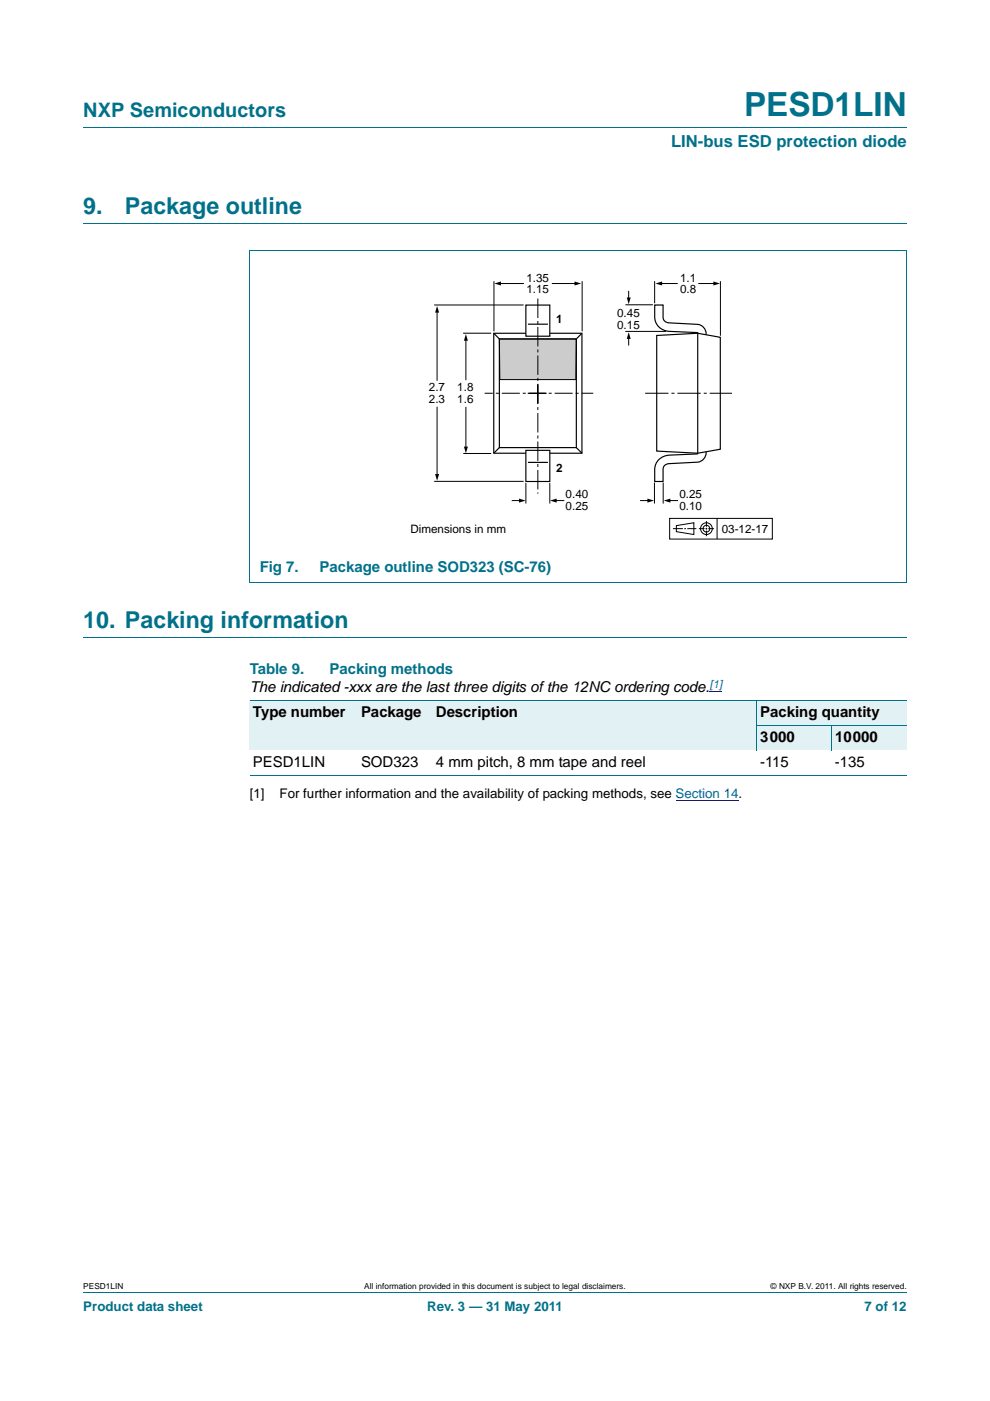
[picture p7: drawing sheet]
<svg xmlns="http://www.w3.org/2000/svg" width="210mm" height="297mm" viewBox="0 0 210 297" stroke-linecap="round" stroke-linejoin="round" font-family="sans-serif">
<path d="M17.7 27h174.6M17.7 47.4h174.6M52.9 53.1h139.4M53 53.1v70.3M192.3 53.1v70.3l-139.4 .1M17.7 135.1h174.6M17.7 273.9h174.6" fill="none" stroke="#00718a" stroke-width=".21"/>
<path d="M143.3 169.8h13.3" fill="none" stroke="#00f" stroke-width=".21"/>
<path d="M81.1 57.3h83.1v57.3h-83.1z" fill="none" stroke="#fff" stroke-width=".21"/>
<g fill="none" stroke="#000" stroke-width=".21">
<path d="M92.1 64.7h19M92.7 66v14.7M98.2 70.6h6M98.8 72v8.6M106 60.1h5.1M117 60.1h5.1M133.3 61.7v1.7M133.3 71.6v1.7M140.2 60.1h3.6M148.1 60.1h3.5M92.7 86.2v14.6M98.3 96.1h5.9"/>
<path d="M98.8 86.3v8.7M92.1 102.1h19M108.5 106.1h1.9M117.8 106.1h1.9M135.8 106.1h1.8M141.9 106.1h1.9M142 109.9h21.8v4.4h-21.8zM142.7 112.1h2.1M143.5 111.4l3.7-.6v2.5l-3.7-.6zM145.1 112.1h.4M145.8 112.1h1.9M148.2 112.1h1.2"/>
<path d="M149.7 112.1h.3M149.8 110.5v1.2M149.8 111.9v.4M149.8 112.5v1.2M150.2 112.1h1.2M152.1 109.9v4.4"/>
<circle cx="149.8" cy="112.1" r=".71"/>
<circle cx="149.8" cy="112.1" r="1.24"/>
</g>
<g fill="#000">
<path d="M104.8 60.1l1.5-.4v.8zM121.9 59.7l1.4 .4-1.4 .4zM139 60.1l1.4-.4v.8zM151.3 59.7l1.4 .4-1.4 .4zM92.7 64.9l.4 1.4h-.8zM98.8 70.8l.4 1.4h-.8zM132.9 63.1h.9l-.5 1.4zM133.3 70.4l.5 1.5h-.9zM98.4 94.7h.8l-.4 1.4zM92.3 100.5h.8l-.4 1.4zM110.1 105.7l1.4 .4-1.4 .5zM116.7 106.1l1.4-.4v.9z"/>
<path d="M137.3 105.7l1.4 .4-1.4 .5zM140.8 106.1l1.4-.4v.9z"/>
</g>
<path d="M136.8 83.4h18.5" fill="none" stroke="#000" stroke-width=".21" stroke-dasharray="4.9 .6 .6 .6" stroke-linecap="butt"/>
<path d="M105.9 71.9h16.3l-.1 8.6h-16.1z" fill="#ccc" stroke="#000" stroke-width=".21"/>
<g fill="none" stroke="#000" stroke-width=".25">
<path d="M104.7 70.7l1.2 1.2M105.9 71.9h16.3v23h-16.3zM111.5 70.7h-6.8v25.4h6.8M111.5 64.7h5.1v6.6h-5.1zM112 68.7h4.2M116.6 70.7h6.8v25.4h-6.8M123.4 70.7l-1.2 1.2M139.3 71.1l8.7-.4 4.8 .8v23.8l-4.8 .8-8.7-.5zM148 70.7v25.4M148 70.7l-.1-.2-6-.2a3.1 3.1 0 0 1-3-3.1v-2.5h1.7v2.5a1.18 1.18 0 0 0 1.2 1.2l6.2 .4a2.04 2.04 0 0 1 1.8 2.2M105.9 94.9l-1.2 1.2M111.5 95.5h5.1v6.6h-5.1z"/>
<path d="M112 98h4.2M122.2 94.9l1.2 1.2M149.8 95.8a2.05 2.05 0 0 1-1.8 2.2l-6.2 .3a1.21 1.21 0 0 0-1.2 1.2v2.6h-1.7a5.3 5.3 0 0 1 .6-4.4 3.4 3.4 0 0 1 2.4-1.2l6-.3 .1-.1"/>
</g>
<path d="M104.8 59.7v10.5M123.5 59.7v10.5M138.9 59.7v4.5M152.8 59.7v11.4M132.7 70.3h8.5M132.7 64.6h5.7M111.5 102.4v4.3M116.6 102.4v4.3M138.8 102.4v4.3M140.7 102.4v4.3" fill="none" stroke="#000" stroke-width=".21"/>
<path d="M111.9 83.4h13.9M116 83.4h-13.2" fill="none" stroke="#000" stroke-width=".21" stroke-dasharray="3.8 .6 .6 .6" stroke-linecap="butt"/>
<path d="M114.1 85.5v-22.3M114.1 81.5v23.2" fill="none" stroke="#000" stroke-width=".21" stroke-dasharray="4.1 .6 .6 .6" stroke-linecap="butt"/>
<path d="M150.5 146.5h2.7" fill="none" stroke="#00f" stroke-width=".21"/>
<g fill="#e2f1f4">
<path d="M53 148.5h22.9v10.6h-22.9z"/>
<path d="M75.9 148.5h15.9v10.6h-15.9z"/>
<path d="M91.8 148.5h68.7v10.6h-68.7z"/>
<path d="M160.5 148.5h31.8v5.3h-31.8z"/>
<path d="M160.5 153.8h15.9v5.3h-15.9z"/>
<path d="M176.4 153.8h15.9v5.3h-15.9z"/>
</g>
<path d="M53 148.5h139.3M160.5 153.8h31.8M160.5 148.5v10.6M176.4 153.8v5.3M53 164.4h139.3" fill="none" stroke="#00718a" stroke-width=".21"/>
<text font-size="7" fill="#00718a" x="157.8" y="24.6">PESD1LIN</text>
<g font-size="4.9" fill="#00718a">
<text x="17.7" y="45.4">9.</text>
<text x="26.5" y="45.4">Package outline</text>
<text x="17.7" y="133.1">10. Packing information</text>
</g>
<text font-size="4.2" fill="#00718a" x="17.7" y="24.9">NXP Semiconductors</text>
<text font-size="3.5" fill="#00718a" x="142.3" y="31.1">LIN-bus ESD protection diode</text>
<g font-size="3.2" fill="#00718a">
<text x="55.1" y="121.3">Fig 7.</text>
<text x="67.8" y="121.3">Package outline SOD323 (SC-76)</text>
<text x="53" y="142.9">Table 9.</text>
<text x="69.9" y="142.9">Packing methods</text>
</g>
<g font-size="3.2">
<text x="53" y="146.7">The indicated -xxx are the last three digits of the 12NC ordering code.</text>
<text x="53.7" y="152">Type number</text>
<text x="76.6" y="152">Package</text>
<text x="92.5" y="152">Description</text>
<text x="161.2" y="152">Packing quantity</text>
<text x="161.2" y="157.3">3000</text>
<text x="177.1" y="157.3">10000</text>
<text x="53.7" y="162.6">PESD1LIN</text>
<text x="76.6" y="162.6">SOD323</text>
<text x="92.5" y="162.6">4 mm pitch, 8 mm tape and reel</text>
<text x="161.2" y="162.6">-115</text>
<text x="177.1" y="162.6">-135</text>
</g>
<g font-size="2.8">
<text x="53" y="169.1">[1]</text>
<text x="59.3" y="169.1">For further information and the availability of packing methods, see Section 14.</text>
</g>
<g font-size="2.8" fill="#00718a">
<text x="17.7" y="277.9">Product data sheet</text>
<text x="90.6" y="277.9">Rev. 3 — 31 May 2011</text>
<text x="183.4" y="277.9">7 of 12</text>
</g>
<g font-size="2.5">
<text x="111.6" y="59.7">1.35</text>
<text x="144.2" y="59.7">1.1</text>
<text x="111.6" y="62.2">1.15</text>
<text x="144.2" y="62.2">0.8</text>
<text x="118" y="68.4">1</text>
<text x="130.9" y="67.2">0.45</text>
<text x="130.9" y="69.7">0.15</text>
<text x="91" y="83">2.7</text>
<text x="97" y="83">1.8</text>
<text x="91" y="85.4">2.3</text>
<text x="97" y="85.4">1.6</text>
<text x="118" y="100.2">2</text>
<text x="120" y="105.6">0.40</text>
<text x="144.1" y="105.6">0.25</text>
<text x="87" y="113">Dimensions in mm</text>
<text x="120" y="108">0.25</text>
<text x="144.1" y="108">0.10</text>
<text x="153.1" y="113">03-12-17</text>
</g>
<text font-size="2.4" fill="#00f" x="150.5" y="145.8">[1]</text>
<g font-size="1.8">
<text x="17.7" y="273.3">PESD1LIN</text>
<text x="77.3" y="273.3">All information provided in this document is subject to legal disclaimers.</text>
<text x="163.5" y="273.3">© NXP B.V. 2011. All rights reserved.</text>
</g>
</svg>
